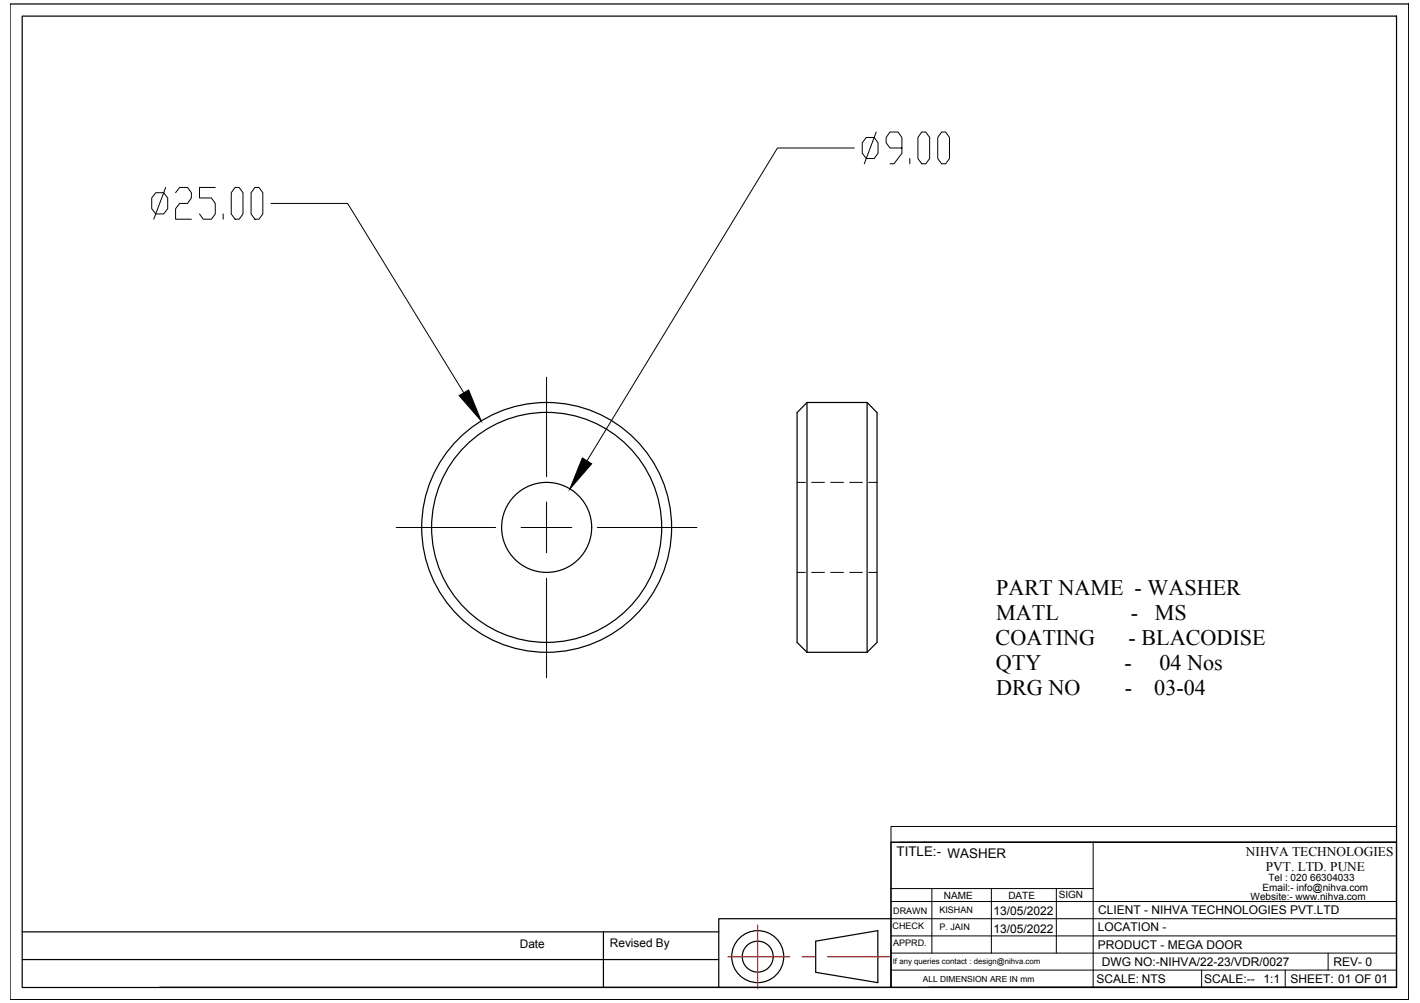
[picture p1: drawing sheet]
<svg xmlns="http://www.w3.org/2000/svg" width="297mm" height="210mm" viewBox="0 0 297 210" stroke-linecap="round" stroke-linejoin="round" font-family="sans-serif">
<!-- layer: 0 -->
<g fill="none" stroke="#000" stroke-width=".25">
<path d="M2.1 .8h292.6v208.4h-292.6zM4.6 3.4h287.5v203.3h-287.5zM168.8 84.2h12.6l2.1 2.1v48.1l-2.1 2.1M168.8 84.2v52.3M168.8 84.2l-2.1 2.1v48.1l2.1 2.1M181.4 84.2v52.3M168.8 136.5h12.6M186.4 176.3h105.7v30.3h-105.7zM4.6 195h145.8M126.2 195v11.7M170.6 197l13-2.2v10.8l-13-2.1zM186.4 192.3h-36v14.3h-117"/>
<path d="M4.6 200.8h145.8M150.4 206.6h36M194.3 206.6h97.8"/>
<circle cx="114.3" cy="110.4" r="26.1"/>
<circle cx="114.3" cy="110.4" r="24.1"/>
<circle cx="114.3" cy="110.4" r="9.4"/>
<circle cx="158.5" cy="200.2" r="5.4"/>
<circle cx="158.5" cy="200.2" r="3.2"/>
</g>
<g fill="none" stroke="#000" stroke-width=".21">
<path d="M34.7 39.2l-2.5 6.7M45 39.2h-3.3v2.2h2.5l.8 1.2v2.2l-.8 1.1h-1.7l-.8-1.1M49.2 39.2h.8l.8 1.1v4.5l-.8 1.1h-.8l-.8-1.1v-4.5zM53.3 39.2h.9l.8 1.1v4.5l-.8 1.1h-.9l-.8-1.1v-4.5zM178.7 31h-16.1l-39.8 65.4M181.2 28.8h1.7l.8 1.1v2.2l-.8 1.1h-1.7l-.8-1.1v-2.2zM183.3 27.6l-2.5 6.7M188.7 31h-2.5l-.8-1.1v-1.1l.8-1.2h1.7l.8 1.2v3.3l-1.7 2.2h-.8M190.3 33.2v1.1M192.8 27.6h.9l.8 1.2v4.4l-.8 1.1h-.9l-.8-1.1v-4.4zM197 27.6h.8l.8 1.2v4.4l-.8 1.1h-.8l-.8-1.1v-4.4zM32.6 40.3h1.6l.9 1.1v2.3l-.9 1.1h-1.6l-.9-1.1v-2.3z"/>
<path d="M36.7 40.3l.9-1.1h1.6l.8 1.1v1.1l-.8 1.2h-1.6l-.9 1.1v2.2h3.3M46.7 44.8v1.1M56.7 42.6h16l24.3 39.6M114.3 78.9v20.9M82.9 110.4h20.8M114.3 105.1v5.3h-5.3M119.6 110.4h-5.3v5.3M125 110.4h20.8M166.7 101h1.8M166.7 119.8h1.8M169.8 101h2.7M169.8 119.8h2.7"/>
<path d="M173.8 101h2.6M173.8 119.8h2.6M177.7 101h2.7M177.7 119.8h2.7M181.7 101h1.8M181.7 119.8h1.8M114.3 121v20.8M186.4 173h105.7v3.3h-105.7zM186.4 176.3v30.3M188.2 176.3h103.9M228.7 176.3v30.3M186.4 199.5h105.7"/>
<path d="M186.4 195.9h105.7M186.4 192.3h105.7M186.4 188.7h105.7M186.4 186h42.3M194.9 186v13.5M207.4 186v13.5M221 186v13.5M277.8 199.5v3.5M186.4 203h105.7M251.4 203v3.6M268.8 203v3.6"/>
</g>
<path d="M96 82.8l2-1.2 2.7 6.5zM121.8 95.8l2 1.3-4.6 5.2z" fill="#000" stroke="#000" stroke-width=".21"/>
<path d="M158.5 193.6v13.3M152.3 200.2h12.9M167.8 200.2h2.7M173.1 200.2h12.9" fill="none" stroke="#f00" stroke-width=".25"/>
<g font-size="4.6">
<text x="208.4" y="124.5">PART NAME - WASHER</text>
<text x="208.4" y="129.7">MATL</text>
<text x="236.6" y="129.7">-</text>
<text x="241.6" y="129.7">MS</text>
<text x="208.3" y="134.9">COATING</text>
<text x="236.1" y="134.9">- BLACODISE</text>
<text x="208.3" y="140.2">QTY</text>
<text x="235.2" y="140.2">-</text>
<text x="242.5" y="140.2">04 Nos</text>
<text x="208.4" y="145.4">DRG NO</text>
<text x="235.3" y="145.4">-</text>
<text x="241.5" y="145.4">03-04</text>
</g>
<g font-size="2.8">
<text x="187.6" y="179.2">TITLE:- WASHER</text>
<text x="260.6" y="179.1">NIHVA TECHNOLOGIES</text>
<text x="264.8" y="182.3">PVT. LTD. PUNE</text>
</g>
<g font-size="2.5">
<text x="207.8" y="191.6">13/05/2022</text>
<text x="229.7" y="191.3">CLIENT - NIHVA TECHNOLOGIES PVT.LTD</text>
<text x="207.8" y="195.2">13/05/2022</text>
<text x="229.6" y="194.9">LOCATION -</text>
<text x="108.7" y="198.5">Date</text>
<text x="127.6" y="198.2">Revised By</text>
<text x="229.6" y="198.5">PRODUCT - MEGA DOOR</text>
<text x="230.5" y="202.1">DWG NO:-NIHVA/22-23/VDR/0027</text>
<text x="279" y="202.1">REV- 0</text>
<text x="229.3" y="205.7">SCALE: NTS</text>
<text x="251.9" y="205.7">SCALE:--</text>
<text x="264.3" y="205.7">1:1</text>
<text x="269.9" y="205.7">SHEET: 01 OF 01</text>
</g>
<g font-size="2.1">
<text x="265.3" y="184.4">Tel : 020 66304033</text>
<text x="197.4" y="188.1">NAME</text>
<text x="210.9" y="188.2">DATE</text>
<text x="221.5" y="188">SIGN</text>
<text x="261.6" y="188.4">Website:- www.nihva.com</text>
<text x="264.1" y="186.5">Email:- info@nihva.com</text>
</g>
<g font-size="1.9">
<text x="186.8" y="191.2">DRAWN</text>
<text x="196.5" y="191.1">KISHAN</text>
<text x="186.7" y="194.4">CHECK</text>
<text x="186.8" y="198">APPRD.</text>
<text x="196.5" y="194.7">P. JAIN</text>
</g>
<text font-size="1.8" x="193" y="205.4">ALL DIMENSION ARE IN mm</text>
<text font-size="1.6" x="186.8" y="201.7">If any queries contact : design@nihva.com</text>
</svg>
